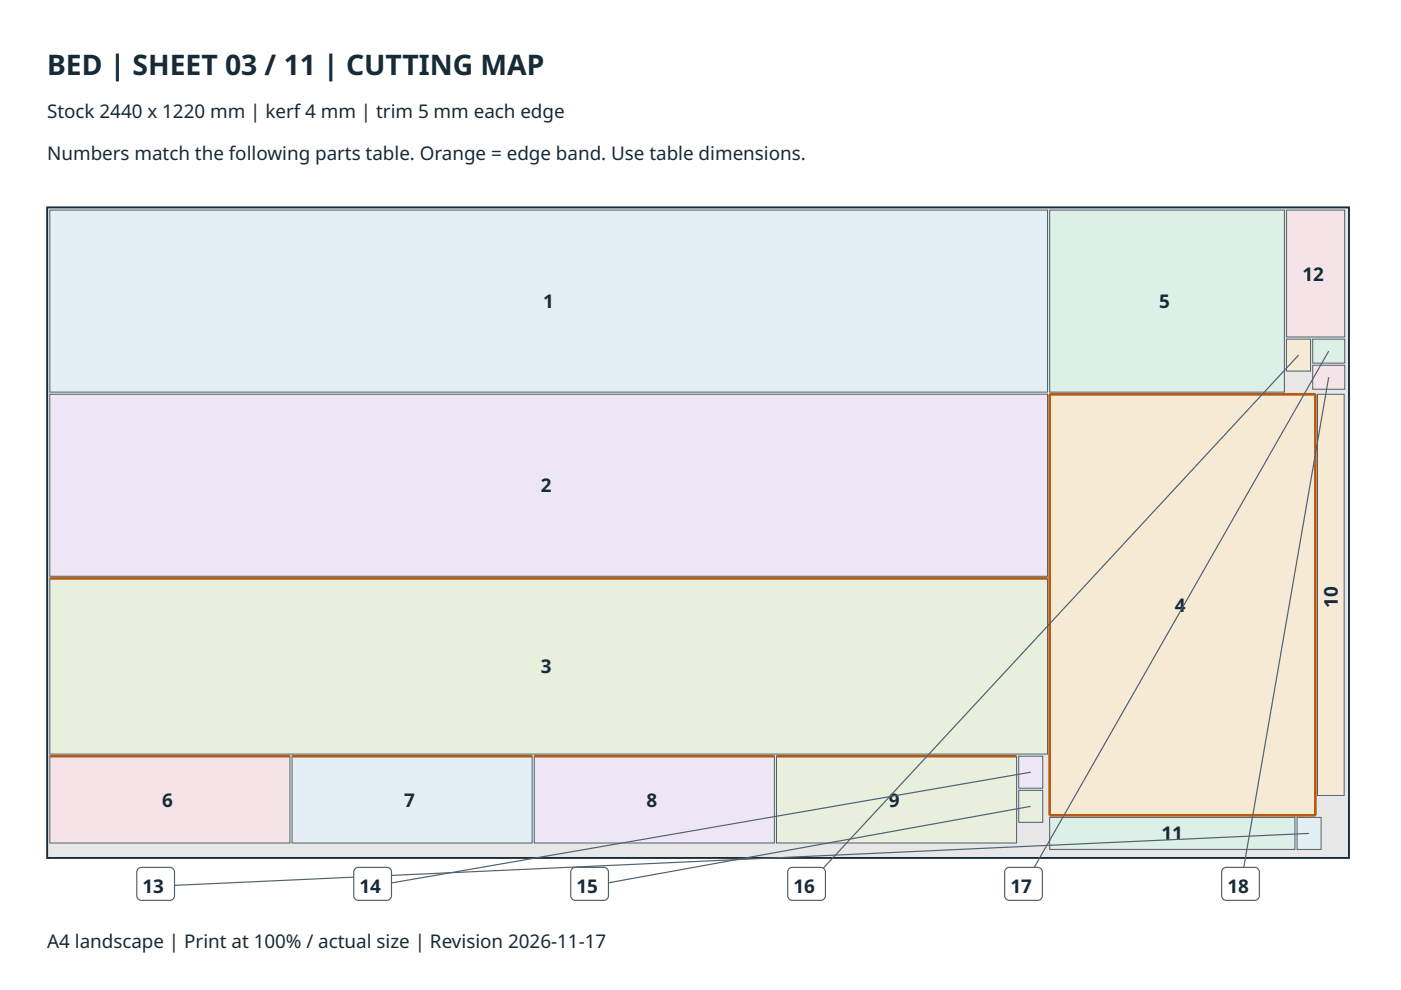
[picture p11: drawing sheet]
<svg xmlns="http://www.w3.org/2000/svg" width="297mm" height="210mm" viewBox="0 0 297 210" stroke-linecap="round" stroke-linejoin="round" font-family="sans-serif">
<path d="M10 44h276v137.9h-276z" fill="#e7e7e7"/>
<path d="M10 44h276v137.9h-276z" fill="none" stroke="#172a38" stroke-width=".4"/>
<path d="M10.6 44.5h211.5v38.6h-211.5z" fill="#e4eff5"/>
<path d="M10.6 44.5h211.5v38.6h-211.5z" fill="none" stroke="#52606b" stroke-width=".21"/>
<path d="M10.6 83.6h211.5v38.6h-211.5z" fill="#eee6f5"/>
<path d="M10.6 83.6h211.5v38.6h-211.5z" fill="none" stroke="#52606b" stroke-width=".21"/>
<path d="M10.6 122.6h211.5v37.3h-211.5z" fill="#e8f0dd"/>
<path d="M10.6 122.6h211.5v37.3h-211.5z" fill="none" stroke="#52606b" stroke-width=".21"/>
<path d="M10.6 122.6h211.5z" fill="#000" stroke="#b8590e" stroke-width=".55"/>
<path d="M222.6 83.6h56.3v89.3h-56.3z" fill="#f7ead4"/>
<path d="M222.6 83.6h56.3v89.3h-56.3z" fill="none" stroke="#52606b" stroke-width=".21"/>
<path d="M222.6 83.6h56.3zM222.6 83.6v89.3zM278.9 83.6v89.3zM222.6 172.9h56.3z" fill="#000" stroke="#b8590e" stroke-width=".55"/>
<path d="M222.6 44.5h49.7v38.6h-49.7z" fill="#dcf0e8"/>
<path d="M222.6 44.5h49.7v38.6h-49.7z" fill="none" stroke="#52606b" stroke-width=".21"/>
<path d="M10.6 160.3h50.9v18.4h-50.9z" fill="#f6e3e8"/>
<path d="M10.6 160.3h50.9v18.4h-50.9z" fill="none" stroke="#52606b" stroke-width=".21"/>
<path d="M10.6 160.3h50.9z" fill="#000" stroke="#b8590e" stroke-width=".55"/>
<path d="M61.9 160.3h50.9v18.4h-50.9z" fill="#e4eff5"/>
<path d="M61.9 160.3h50.9v18.4h-50.9z" fill="none" stroke="#52606b" stroke-width=".21"/>
<path d="M61.9 160.3h50.9z" fill="#000" stroke="#b8590e" stroke-width=".55"/>
<path d="M113.3 160.3h50.9v18.4h-50.9z" fill="#eee6f5"/>
<path d="M113.3 160.3h50.9v18.4h-50.9z" fill="none" stroke="#52606b" stroke-width=".21"/>
<path d="M113.3 160.3h50.9z" fill="#000" stroke="#b8590e" stroke-width=".55"/>
<path d="M164.6 160.3h50.9v18.4h-50.9z" fill="#e8f0dd"/>
<path d="M164.6 160.3h50.9v18.4h-50.9z" fill="none" stroke="#52606b" stroke-width=".21"/>
<path d="M164.6 160.3h50.9z" fill="#000" stroke="#b8590e" stroke-width=".55"/>
<path d="M279.3 83.6h5.7v85.1h-5.7z" fill="#f7ead4"/>
<path d="M279.3 83.6h5.7v85.1h-5.7z" fill="none" stroke="#52606b" stroke-width=".21"/>
<path d="M222.6 173.3h52v6.8h-52z" fill="#dcf0e8"/>
<path d="M222.6 173.3h52v6.8h-52z" fill="none" stroke="#52606b" stroke-width=".21"/>
<path d="M272.8 44.5h12.3v26.9h-12.3z" fill="#f6e3e8"/>
<path d="M272.8 44.5h12.3v26.9h-12.3z" fill="none" stroke="#52606b" stroke-width=".21"/>
<path d="M275 173.3h5.1v6.8h-5.1z" fill="#e4eff5"/>
<path d="M275 173.3h5.1v6.8h-5.1z" fill="none" stroke="#52606b" stroke-width=".21"/>
<path d="M216 160.3h5.1v6.8h-5.1z" fill="#eee6f5"/>
<path d="M216 160.3h5.1v6.8h-5.1z" fill="none" stroke="#52606b" stroke-width=".21"/>
<path d="M216 167.6h5.1v6.8h-5.1z" fill="#e8f0dd"/>
<path d="M216 167.6h5.1v6.8h-5.1z" fill="none" stroke="#52606b" stroke-width=".21"/>
<path d="M272.8 71.9h5.1v6.8h-5.1z" fill="#f7ead4"/>
<path d="M272.8 71.9h5.1v6.8h-5.1z" fill="none" stroke="#52606b" stroke-width=".21"/>
<path d="M278.3 71.9h6.8v5.1h-6.8z" fill="#dcf0e8"/>
<path d="M278.3 71.9h6.8v5.1h-6.8z" fill="none" stroke="#52606b" stroke-width=".21"/>
<path d="M278.3 77.4h6.8v5.1h-6.8z" fill="#f6e3e8"/>
<path d="M278.3 77.4h6.8v5.1h-6.8z" fill="none" stroke="#52606b" stroke-width=".21"/>
<path d="M277.5 176.7l-244.5 11.2" fill="none" stroke="#52606b" stroke-width=".25"/>
<path d="M29.3 184.2l.7-.3h6a1 1 0 0 1 1 1v5a1 1 0 0 1-1 1h-6a1 1 0 0 1-1-1v-5z" fill-rule="evenodd" fill="#fff"/>
<path d="M218.5 163.7l-139.5 24.2M29.3 184.2l.7-.3h6a1 1 0 0 1 1 1v5a1 1 0 0 1-1 1h-6a1 1 0 0 1-1-1v-5z" fill="none" stroke="#52606b" stroke-width=".25"/>
<path d="M75.3 184.2l.7-.3h6a1 1 0 0 1 1 1v5a1 1 0 0 1-1 1h-6a1 1 0 0 1-1-1v-5z" fill-rule="evenodd" fill="#fff"/>
<path d="M218.5 171l-93.5 16.9M75.3 184.2l.7-.3h6a1 1 0 0 1 1 1v5a1 1 0 0 1-1 1h-6a1 1 0 0 1-1-1v-5z" fill="none" stroke="#52606b" stroke-width=".25"/>
<path d="M121.3 184.2l.7-.3h6a1 1 0 0 1 1 1v5a1 1 0 0 1-1 1h-6a1 1 0 0 1-1-1v-5z" fill-rule="evenodd" fill="#fff"/>
<path d="M275.3 75.3l-104.3 112.6M121.3 184.2l.7-.3h6a1 1 0 0 1 1 1v5a1 1 0 0 1-1 1h-6a1 1 0 0 1-1-1v-5z" fill="none" stroke="#52606b" stroke-width=".25"/>
<path d="M167.3 184.2l.7-.3h6a1 1 0 0 1 1 1v5a1 1 0 0 1-1 1h-6a1 1 0 0 1-1-1v-5z" fill-rule="evenodd" fill="#fff"/>
<path d="M281.7 74.4l-64.7 113.5M167.3 184.2l.7-.3h6a1 1 0 0 1 1 1v5a1 1 0 0 1-1 1h-6a1 1 0 0 1-1-1v-5z" fill="none" stroke="#52606b" stroke-width=".25"/>
<path d="M213.3 184.2l.7-.3h6a1 1 0 0 1 1 1v5a1 1 0 0 1-1 1h-6a1 1 0 0 1-1-1v-5z" fill-rule="evenodd" fill="#fff"/>
<path d="M281.7 80l-18.7 107.9M213.3 184.2l.7-.3h6a1 1 0 0 1 1 1v5a1 1 0 0 1-1 1h-6a1 1 0 0 1-1-1v-5z" fill="none" stroke="#52606b" stroke-width=".25"/>
<path d="M259.3 184.2l.7-.3h6a1 1 0 0 1 1 1v5a1 1 0 0 1-1 1h-6a1 1 0 0 1-1-1v-5z" fill-rule="evenodd" fill="#fff"/>
<path d="M259.3 184.2l.7-.3h6a1 1 0 0 1 1 1v5a1 1 0 0 1-1 1h-6a1 1 0 0 1-1-1v-5z" fill="none" stroke="#52606b" stroke-width=".25"/>
<text font-size="6" fill="#172a38" x="10" y="16">BED | SHEET 03 / 11 | CUTTING MAP</text>
<g font-size="4" fill="#172a38">
<text x="10" y="25">Stock 2440 x 1220 mm | kerf 4 mm | trim 5 mm each edge</text>
<text x="10" y="34">Numbers match the following parts table. Orange = edge band. Use table dimensions.</text>
<text x="276.2" y="59.5">12</text>
<text x="115.2" y="65.3">1</text>
<text x="245.8" y="65.3">5</text>
<text x="114.7" y="104.4">2</text>
<text x="249.1" y="129.7">4</text>
<text x="283.7" y="128.9" transform="rotate(-90 283.7 128.9)">10</text>
<text x="114.7" y="142.8">3</text>
<text x="34.4" y="171">6</text>
<text x="85.7" y="171">7</text>
<text x="137.1" y="171">8</text>
<text x="188.4" y="171">9</text>
<text x="246.3" y="178.2">11</text>
<text x="30.2" y="189.4">13</text>
<text x="76.2" y="189.4">14</text>
<text x="122.2" y="189.4">15</text>
<text x="168.2" y="189.4">16</text>
<text x="214.2" y="189.4">17</text>
<text x="260.2" y="189.4">18</text>
<text x="10" y="200.9">A4 landscape | Print at 100% / actual size | Revision 2026-11-17</text>
</g>
</svg>
